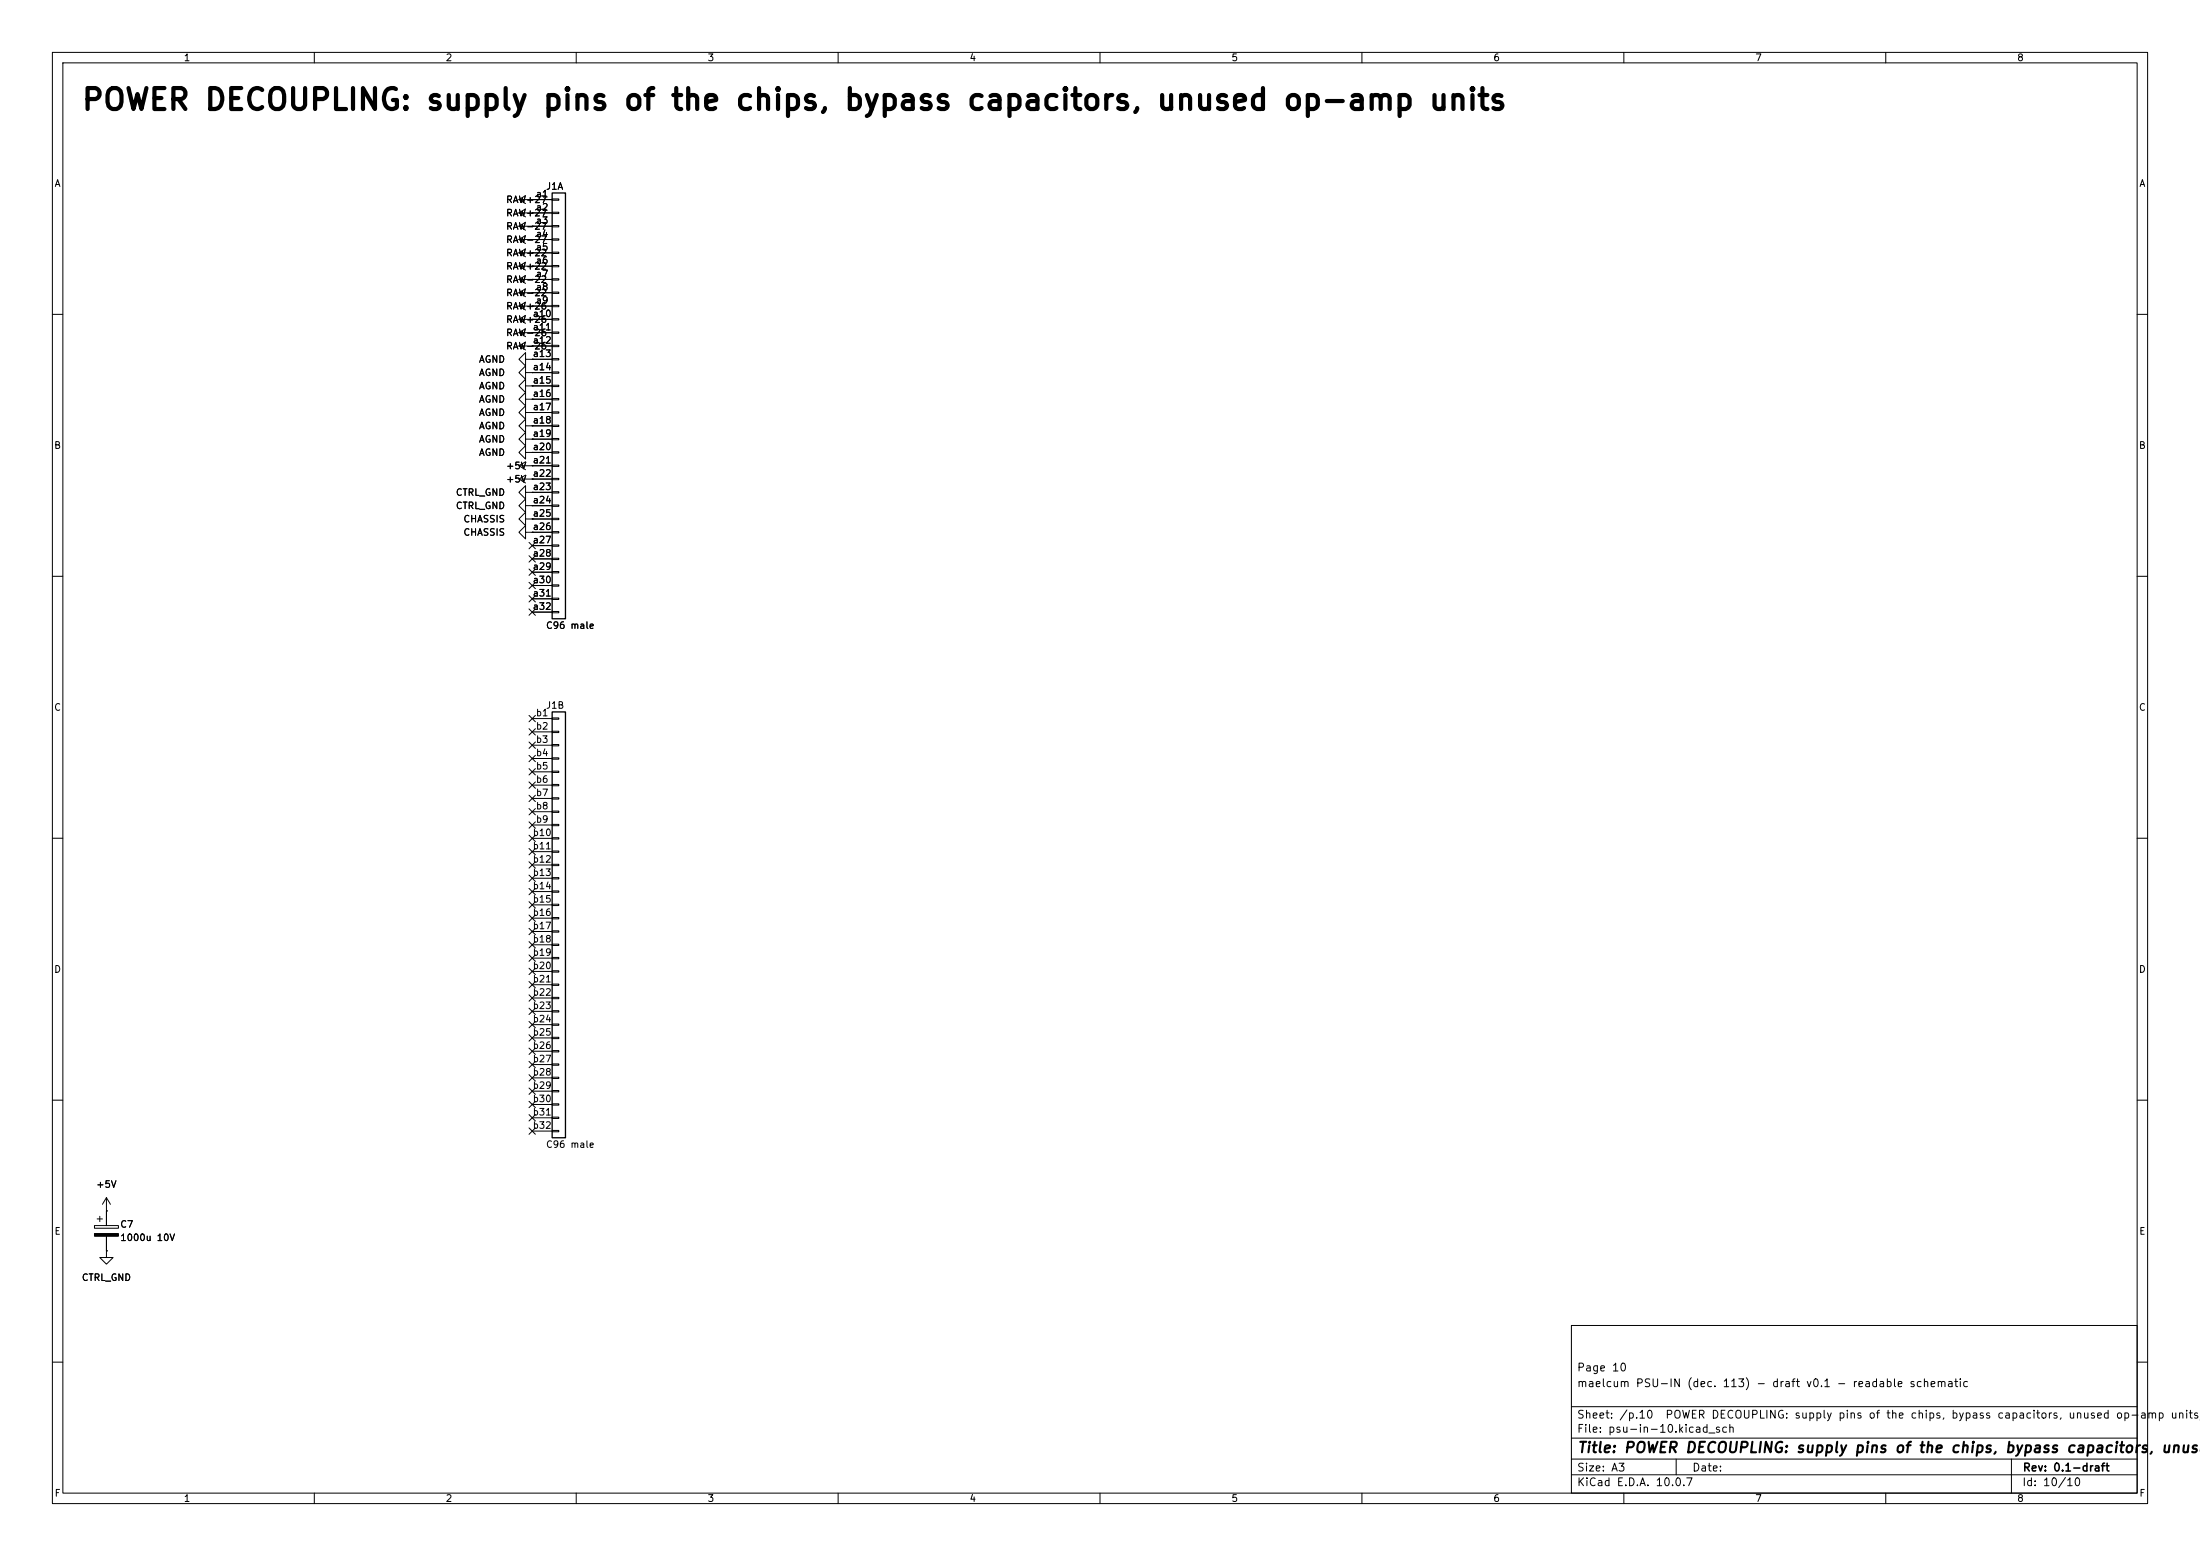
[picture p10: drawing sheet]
<svg xmlns="http://www.w3.org/2000/svg" width="420mm" height="297mm" viewBox="0 0 420 297" stroke-linecap="round" stroke-linejoin="round" font-family="sans-serif">
<g fill="none" stroke="#000" stroke-width=".19">
<path d="M10 10h400v277h-400zM12 12h396v273h-396zM60 10v2M110 10v2M160 10v2M210 10v2M260 10v2M310 10v2M360 10v2M99.1 38.1l1.2 .8M99.1 38.1h6.3M100.3 37.3l-1.2 .8"/>
<path d="M100.3 39.9l-1.2 .7M101.6 38.1h.1M105.4 38h1.3v.2h-1.3zM99.1 43.2l1.2 .7M99.1 43.2h6.3M99.1 40.6h6.3M99.1 45.7h6.3M99.1 48.3h6.3M99.1 50.8h6.3M99.1 53.3h6.3M99.1 55.9h6.3M99.1 58.4h6.3"/>
<path d="M99.1 50.8l1.2 .8M99.1 58.4l1.2 .8M99.1 53.3l1.2 .8M99.1 55.9l1.2 .7M99.1 48.3l1.2 .7M99.1 45.7l1.2 .8M99.1 40.6l1.2 .8M100.3 42.4l-1.2 .8M100.3 50l-1.2 .8M100.3 57.7l-1.2 .7M100.3 52.6l-1.2 .7M100.3 55.1l-1.2 .8"/>
<path d="M100.3 47.5l-1.2 .8M100.3 45l-1.2 .7M101.6 43.2h.1M101.6 50.8h.1M101.6 58.4h.1M101.6 53.3h.1M101.6 55.9h.1M101.6 48.3h.1M101.6 45.7h.1M101.6 40.6h.1M105.4 40.5h1.3v.3h-1.3zM105.4 43.1h1.3v.2h-1.3z"/>
<path d="M105.4 45.6h1.3v.2h-1.3zM105.4 48.1h1.3v.3h-1.3zM105.4 50.7h1.3v.2h-1.3zM105.4 53.2h1.3v.3h-1.3zM105.4 55.8h1.3v.2h-1.3zM105.4 58.3h1.3v.2h-1.3zM10 60h2M99.1 61h6.3M99.1 63.5h6.3M99.1 66h6.3M99.1 61l1.2 .7M99.1 63.5l1.2 .8"/>
<path d="M99.1 66l1.2 .8M100.3 68.6v-1.3l-1.2 1.3 1.2 1.3v-1.3h1.3M100.3 71.1v-1.2l-1.2 1.2 1.2 1.3v-1.3h1.3M100.3 73.7v-1.3l-1.2 1.3 1.2 1.2v-1.2h1.3M100.3 78.7v-1.2l-1.2 1.2 1.2 1.3v-1.3h1.3M100.3 76.2v-1.3l-1.2 1.3 1.2 1.3v-1.3h1.3M100.3 60.2l-1.2 .8M100.3 62.7l-1.2 .8M100.3 65.3l-1.2 .7M101.6 61h.1M101.6 68.6h.1M101.6 71.1h.1"/>
<path d="M101.6 63.5h.1M101.6 66h.1M101.6 73.7h.1M101.6 78.7h.1M101.6 76.2h.1M101.6 68.6h3.8M101.6 71.1h3.8M101.6 73.7h3.8M101.6 76.2h3.8M101.6 78.7h3.8M105.4 60.8h1.3v.3h-1.3zM105.4 63.4h1.3v.2h-1.3z"/>
<path d="M105.4 65.9h1.3v.3h-1.3zM105.4 68.5h1.3v.2h-1.3zM105.4 71h1.3v.2h-1.3zM105.4 73.5h1.3v.3h-1.3zM105.4 76.1h1.3v.2h-1.3zM105.4 78.6h1.3v.3h-1.3zM408 60h2M99.1 88.9h6.3M99.1 91.4h6.3M99.1 91.4l1.2 .8M99.1 88.9l1.2 .8M100.3 94v-1.3l-1.2 1.3 1.2 1.3v-1.3h1.3"/>
<path d="M100.3 96.5v-1.2l-1.2 1.2 1.2 1.3v-1.3h1.3M100.3 99.1v-1.3l-1.2 1.3 1.2 1.2v-1.2h1.3M100.3 86.4v-1.3l-1.2 1.3 1.2 1.2v-1.2h1.3M100.3 81.3v-1.3l-1.2 1.3 1.2 1.3v-1.3h1.3M100.3 83.8v-1.2l-1.2 1.2 1.2 1.3v-1.3h1.3M100.3 90.7l-1.2 .7M100.3 88.1l-1.2 .8M101.6 94h.1M101.6 96.5h.1M101.6 99.1h.1M101.6 91.4h.1M101.6 86.4h.1"/>
<path d="M101.6 81.3h.1M101.6 83.8h.1M101.6 88.9h.1M101.6 81.3h3.8M101.6 83.8h3.8M101.6 86.4h3.8M101.6 94h3.8M101.6 96.5h3.8M101.6 99.1h3.8M105.4 81.2h1.3v.2h-1.3zM105.4 83.7h1.3v.2h-1.3zM105.4 86.2h1.3v.3h-1.3z"/>
<path d="M105.4 88.8h1.3v.2h-1.3zM105.4 91.3h1.3v.3h-1.3zM105.4 93.9h1.3v.2h-1.3zM105.4 96.4h1.3v.2h-1.3zM105.4 98.9h1.3v.3h-1.3zM10 110h2M100.3 101.6v-1.3l-1.2 1.3 1.2 1.3v-1.3h1.3M101 106.1l1.2 1.2M101 103.5l1.2 1.2M101 116.2l1.2 1.2M101 113.7l1.2 1.2M101 111.2l1.2 1.2"/>
<path d="M101 108.6l1.2 1.2M101.6 101.6h.1M101.6 101.6h3.8M101.6 104.1h3.8M101.6 106.7h3.8M101.6 109.2h3.8M101.6 111.8h3.8M101.6 114.3h3.8M101.6 116.8h3.8M102.2 106.1l-1.2 1.2M102.2 103.5l-1.2 1.2M102.2 116.2l-1.2 1.2"/>
<path d="M102.2 113.7l-1.2 1.2M102.2 111.2l-1.2 1.2M102.2 108.6l-1.2 1.2M105.4 101.5h1.3v.2h-1.3zM105.4 104h1.3v.3h-1.3zM105.4 106.6h1.3v.2h-1.3zM105.4 109.1h1.3v.2h-1.3zM105.4 111.6h1.3v.3h-1.3zM105.4 114.2h1.3v.2h-1.3zM105.4 116.7h1.3v.3h-1.3zM408 110h2M101 139.1l1.2 1.2"/>
<path d="M101 136.6l1.2 1.2M101.6 137.2h3.8M101.6 139.7h3.8M102.2 139.1l-1.2 1.2M102.2 136.6l-1.2 1.2M105.4 137h1.3v.3h-1.3zM105.4 139.6h1.3v.2h-1.3zM10 160h2M101 154.3l1.2 1.2M101 141.6l1.2 1.2M101 144.2l1.2 1.2M101 146.7l1.2 1.2"/>
<path d="M101 159.4l1.2 1.2M101 149.3l1.2 1.2M101 151.8l1.2 1.2M101 156.9l1.2 1.2M101.6 142.2h3.8M101.6 144.8h3.8M101.6 147.3h3.8M101.6 149.9h3.8M101.6 152.4h3.8M101.6 154.9h3.8M101.6 157.5h3.8M102.2 154.3l-1.2 1.2"/>
<path d="M102.2 141.6l-1.2 1.2M102.2 144.2l-1.2 1.2M102.2 146.7l-1.2 1.2M102.2 159.4l-1.2 1.2M102.2 149.3l-1.2 1.2M102.2 151.8l-1.2 1.2M102.2 156.9l-1.2 1.2M105.4 142.1h1.3v.3h-1.3zM105.4 144.7h1.3v.2h-1.3zM105.4 147.2h1.3v.2h-1.3zM105.4 149.7h1.3v.3h-1.3zM105.4 152.3h1.3v.2h-1.3z"/>
<path d="M105.4 154.8h1.3v.3h-1.3zM105.4 157.4h1.3v.2h-1.3zM105.4 159.9h1.3v.2h-1.3zM408 160h2M101 169.6l1.2 1.2M101 172.1l1.2 1.2M101 174.7l1.2 1.2M101 177.2l1.2 1.2M101 179.7l1.2 1.2M101 162l1.2 1.2M101 164.5l1.2 1.2M101 167l1.2 1.2"/>
<path d="M101.6 160h3.8M101.6 162.6h3.8M101.6 165.1h3.8M101.6 167.6h3.8M101.6 170.2h3.8M101.6 172.7h3.8M101.6 175.3h3.8M101.6 177.8h3.8M102.2 169.6l-1.2 1.2M102.2 172.1l-1.2 1.2M102.2 174.7l-1.2 1.2M102.2 177.2l-1.2 1.2"/>
<path d="M102.2 179.7l-1.2 1.2M102.2 162l-1.2 1.2M102.2 164.5l-1.2 1.2M102.2 167l-1.2 1.2M105.4 162.4h1.3v.3h-1.3zM105.4 165h1.3v.2h-1.3zM105.4 167.5h1.3v.3h-1.3zM105.4 170.1h1.3v.2h-1.3zM105.4 172.6h1.3v.2h-1.3zM105.4 175.1h1.3v.3h-1.3zM105.4 177.7h1.3v.2h-1.3zM101 182.3l1.2 1.2"/>
<path d="M101 184.8l1.2 1.2M101 187.4l1.2 1.2M101 189.9l1.2 1.2M101 192.4l1.2 1.2M101 195l1.2 1.2M101 197.5l1.2 1.2M101.6 180.3h3.8M101.6 182.9h3.8M101.6 185.4h3.8M101.6 188h3.8M101.6 190.5h3.8M101.6 193h3.8"/>
<path d="M101.6 195.6h3.8M101.6 198.1h3.8M102.2 182.3l-1.2 1.2M102.2 184.8l-1.2 1.2M102.2 187.4l-1.2 1.2M102.2 189.9l-1.2 1.2M102.2 192.4l-1.2 1.2M102.2 195l-1.2 1.2M102.2 197.5l-1.2 1.2M105.4 180.2h1.3v.3h-1.3zM105.4 182.8h1.3v.2h-1.3zM105.4 185.3h1.3v.2h-1.3z"/>
<path d="M105.4 187.8h1.3v.3h-1.3zM105.4 190.4h1.3v.2h-1.3zM105.4 192.9h1.3v.3h-1.3zM105.4 195.5h1.3v.2h-1.3zM105.4 198h1.3v.2h-1.3zM10 210h2M101 200.1l1.2 1.2M101 202.6l1.2 1.2M101 205.1l1.2 1.2M101 207.7l1.2 1.2M101 210.2l1.2 1.2M101 212.8l1.2 1.2"/>
<path d="M101 215.3l1.2 1.2M101.6 200.7h3.8M101.6 203.2h3.8M101.6 205.7h3.8M101.6 208.3h3.8M101.6 210.8h3.8M101.6 213.4h3.8M101.6 215.9h3.8M102.2 200.1l-1.2 1.2M102.2 202.6l-1.2 1.2M102.2 205.1l-1.2 1.2M102.2 207.7l-1.2 1.2"/>
<path d="M102.2 210.2l-1.2 1.2M102.2 212.8l-1.2 1.2M102.2 215.3l-1.2 1.2M105.4 200.5h1.3v.3h-1.3zM105.4 203.1h1.3v.2h-1.3zM105.4 205.6h1.3v.3h-1.3zM105.4 208.2h1.3v.2h-1.3zM105.4 210.7h1.3v.2h-1.3zM105.4 213.2h1.3v.3h-1.3zM105.4 215.8h1.3v.2h-1.3zM408 210h2M18 233.9h4.6v.5h-4.6z"/>
<path d="M18.5 232.7h1.1M19 232.2v1M20.3 238.8v1.2h1.3l-1.3 1.3-1.3-1.3h1.3M20.3 238.8h.1M20.3 231.1h.1M20.3 228.6v5.3M20.3 236v2.8M20.3 228.6l-.7 1.3M20.3 228.6l.8 1.3M300 253h108v32h-108zM10 260h2M300 278.5h108"/>
<path d="M300 274.5h108M300 268.5h108M320 278.5v3M384 278.5v6.5M408 260h2M60 285v2M110 285v2M160 285v2M210 285v2M260 285v2M300 281.5h108M310 285v2"/>
<path d="M360 285v2"/>
</g>
<path d="M105.4 36.8h2.5v81.3h-2.5zM105.4 135.9h2.5v81.3h-2.5z" fill="none" stroke="#000" stroke-width=".25"/>
<path d="M18 235.5h4.6v.5h-4.6z" fill="#000" stroke="#000" stroke-width=".19"/>
<text font-size="4" x="15.4" y="22">POWER DECOUPLING: supply pins of the chips, bypass capacitors, unused op-amp units</text>
<text font-size="2" x="301" y="277.8">Title: POWER DECOUPLING: supply pins of the chips, bypass capacitors, unuse</text>
<g font-size="1.5">
<text x="300.9" y="262.1">Page 10</text>
<text x="300.9" y="265.1">maelcum PSU-IN (dec. 113) - draft v0.1 - readable schematic</text>
<text x="300.9" y="273.8">File: psu-in-10.kicad_sch</text>
<text x="300.9" y="271.1">Sheet: /p.10</text>
<text x="317.8" y="271.1">POWER DECOUPLING: supply pins of the chips, bypass capacitors, unused op-amp units/</text>
<text x="300.9" y="281.2">Size: A3</text>
<text x="322.9" y="281.2">Date:</text>
<text x="386" y="281.2">Rev: 0.1-draft</text>
<text x="300.9" y="284">KiCad E.D.A. 10.0.7</text>
<text x="385.9" y="284">Id: 10/10</text>
</g>
<g font-size="1.3">
<text x="35" y="12">1</text>
<text x="85" y="12">2</text>
<text x="135" y="12">3</text>
<text x="185" y="12">4</text>
<text x="235" y="12">5</text>
<text x="285" y="12">6</text>
<text x="335" y="12">7</text>
<text x="385" y="12">8</text>
<text x="10.3" y="36">A</text>
<text x="408.3" y="36">A</text>
<text x="96.5" y="39.1">RAW+27</text>
<text x="96.5" y="41.6">RAW+27</text>
<text x="102.2" y="38">a1</text>
<text x="102.2" y="40.5">a2</text>
<text x="104.1" y="36.5">J1A</text>
<text x="96.5" y="44.1">RAW-27</text>
<text x="96.5" y="46.7">RAW-27</text>
<text x="102.2" y="43">a3</text>
<text x="102.2" y="45.6">a4</text>
<text x="96.5" y="51.8">RAW+22</text>
<text x="96.5" y="49.2">RAW+22</text>
<text x="102.2" y="48.1">a5</text>
<text x="102.2" y="50.7">a6</text>
<text x="102.2" y="53.2">a7</text>
<text x="96.5" y="59.4">RAW+26</text>
<text x="96.5" y="54.3">RAW-22</text>
<text x="96.5" y="56.8">RAW-22</text>
<text x="102.2" y="55.7">a8</text>
<text x="102.2" y="58.3">a9</text>
<text x="96.5" y="61.9">RAW+26</text>
<text x="96.5" y="64.5">RAW-26</text>
<text x="101.6" y="60.8">a10</text>
<text x="101.6" y="63.4">a11</text>
<text x="101.6" y="65.9">a12</text>
<text x="91.3" y="69.5">AGND</text>
<text x="96.5" y="67">RAW-26</text>
<text x="101.6" y="68.4">a13</text>
<text x="101.6" y="71">a14</text>
<text x="91.3" y="72.1">AGND</text>
<text x="91.3" y="74.6">AGND</text>
<text x="91.3" y="77.2">AGND</text>
<text x="101.6" y="73.5">a15</text>
<text x="101.6" y="76.1">a16</text>
<text x="91.3" y="79.7">AGND</text>
<text x="91.3" y="82.2">AGND</text>
<text x="101.6" y="78.6">a17</text>
<text x="101.6" y="81.1">a18</text>
<text x="101.6" y="83.7">a19</text>
<text x="10.2" y="86">B</text>
<text x="91.3" y="87.3">AGND</text>
<text x="91.3" y="84.8">AGND</text>
<text x="96.5" y="89.9">+5V</text>
<text x="101.6" y="86.2">a20</text>
<text x="101.6" y="88.8">a21</text>
<text x="408.2" y="86">B</text>
<text x="86.9" y="94.9">CTRL_GND</text>
<text x="96.5" y="92.4">+5V</text>
<text x="101.6" y="91.3">a22</text>
<text x="101.6" y="93.8">a23</text>
<text x="86.9" y="97.5">CTRL_GND</text>
<text x="88.4" y="100">CHASSIS</text>
<text x="101.6" y="96.4">a24</text>
<text x="101.6" y="98.9">a25</text>
<text x="101.6" y="101.5">a26</text>
<text x="88.4" y="102.6">CHASSIS</text>
<text x="101.6" y="104">a27</text>
<text x="101.6" y="106.5">a28</text>
<text x="101.6" y="109.1">a29</text>
<text x="101.6" y="111.6">a30</text>
<text x="101.6" y="114.2">a31</text>
<text x="101.6" y="116.7">a32</text>
<text x="104.1" y="120.3">C96 male</text>
<text x="10.2" y="136">C</text>
<text x="102.2" y="137">b1</text>
<text x="104.1" y="135.6">J1B</text>
<text x="408.2" y="136">C</text>
<text x="102.2" y="139.6">b2</text>
<text x="102.2" y="142.1">b3</text>
<text x="102.2" y="144.6">b4</text>
<text x="102.2" y="147.2">b5</text>
<text x="102.2" y="149.7">b6</text>
<text x="102.2" y="152.3">b7</text>
<text x="102.2" y="154.8">b8</text>
<text x="101.6" y="159.9">b10</text>
<text x="102.2" y="157.3">b9</text>
<text x="101.6" y="162.4">b11</text>
<text x="101.6" y="165">b12</text>
<text x="101.6" y="167.5">b13</text>
<text x="101.6" y="170">b14</text>
<text x="101.6" y="172.6">b15</text>
<text x="101.6" y="175.1">b16</text>
<text x="101.6" y="177.7">b17</text>
<text x="10.2" y="186">D</text>
<text x="101.6" y="180.2">b18</text>
<text x="101.6" y="182.7">b19</text>
<text x="101.6" y="185.3">b20</text>
<text x="408.2" y="186">D</text>
<text x="101.6" y="187.8">b21</text>
<text x="101.6" y="190.4">b22</text>
<text x="101.6" y="192.9">b23</text>
<text x="101.6" y="195.4">b24</text>
<text x="101.6" y="198">b25</text>
<text x="101.6" y="200.5">b26</text>
<text x="101.6" y="203.1">b27</text>
<text x="101.6" y="205.6">b28</text>
<text x="101.6" y="208.1">b29</text>
<text x="101.6" y="210.7">b30</text>
<text x="101.6" y="213.2">b31</text>
<text x="101.6" y="215.8">b32</text>
<text x="104.1" y="219.4">C96 male</text>
<text x="18.3" y="227">+5V</text>
<text x="10.3" y="236">E</text>
<text x="22.8" y="234.6">C7</text>
<text x="22.8" y="237.2">1000u 10V</text>
<text x="408.3" y="236">E</text>
<text x="15.5" y="244.8">CTRL_GND</text>
<text x="10.3" y="286">F</text>
<text x="35" y="287">1</text>
<text x="85" y="287">2</text>
<text x="135" y="287">3</text>
<text x="185" y="287">4</text>
<text x="235" y="287">5</text>
<text x="285" y="287">6</text>
<text x="335" y="287">7</text>
<text x="385" y="287">8</text>
<text x="408.3" y="286">F</text>
</g>
</svg>
